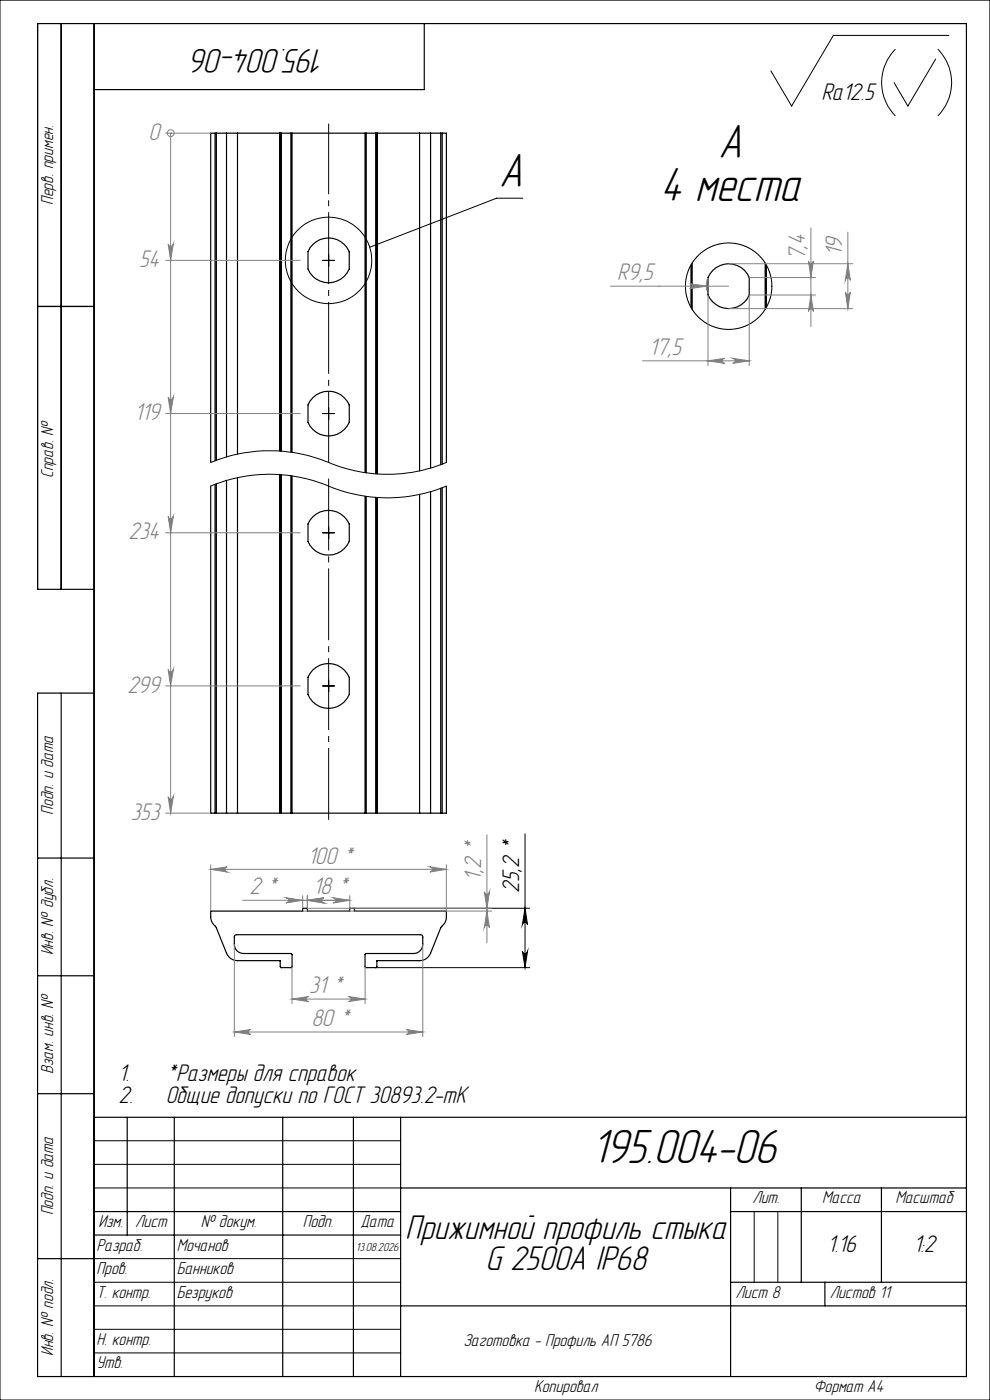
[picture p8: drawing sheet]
<svg xmlns="http://www.w3.org/2000/svg" width="210mm" height="297mm" viewBox="0 0 210 297" stroke-linecap="round" stroke-linejoin="round" font-family="sans-serif">
<g fill="none" stroke="#000" stroke-width=".25">
<path d="M13 5v120M20 5v287M90 5v14h-70M45.6 28.3h.3M45.6 28.3h-.9v69.8M45.6 28.3v69.5M45.9 28.3h2.1M45.9 28.3v69.3M48 28.3h2.4M48 28.3v68.6M50.4 28.3h8.9M50.4 28.3v68"/>
<path d="M59.3 28.3h.1M59.3 28.3v67.4M59.4 28.3h.3M59.4 28.3v67.4M59.7 28.3v67.4M59.7 28.3h2M61.7 28.3h.2M61.7 28.3v67.6M61.9 28.3h15.5M61.9 28.3v67.7M77.4 28.3h.3M77.4 28.3v72"/>
<path d="M77.7 28.3h2M77.7 28.3v72M79.7 28.3h.2M79.7 28.3v72.2M79.9 28.3h.1M79.9 28.3v72.2M80 28.3h9M80 28.3v72.2M89 28.3h2.3M89 28.3v71.6M91.3 28.3h2.2M91.3 28.3v71"/>
<path d="M93.5 28.3h.3M93.5 28.3v70.3M93.8 28.3h.9v69.8M93.8 28.3v70.2M146.6 56.2v9M146.8 55.8v9.8M162.3 55.8v9.8M162.6 56.2v9M8 65h12M44.7 103.1v69.4h.9M45.6 102.8v69.7M45.9 102.7v69.8"/>
<path d="M48 101.9v70.6M50.4 101.3v71.2M59.3 100.7v71.8M59.4 100.7v71.8M59.7 100.7v71.8M61.7 100.9v71.6M61.9 101v71.5M77.4 105.3v67.2M77.7 105.3v67.2M79.7 105.5v67M79.9 105.5v67M80 105.5v67"/>
<path d="M89 104.9v67.6M91.3 104.3v68.2M93.5 103.6v68.9M93.8 103.5v69M94.7 103.1v69.4h-.9M20 125h-12v-120h197v287h-197v-145h12M13 147v145M45.6 172.5h.3M45.9 172.5h2.1M48 172.5h2.4M50.4 172.5h8.9M59.3 172.5h.1"/>
<path d="M59.4 172.5h.3M59.7 172.5h2M61.7 172.5h.2M61.9 172.5h15.5M77.4 172.5h.3M77.7 172.5h2M79.7 172.5h.2M79.9 172.5h.1M80 172.5h9M89 172.5h2.3M91.3 172.5h2.2M93.5 172.5h.3"/>
<path d="M8 182h12M44.7 193.3h19.5v-.6h1v.6h9v-.6h1v.6h19.5v1.2a4 4 0 0 1-1.2 2.3l-2.2 5.4a2.45 2.45 0 0 1-2.3 1.6h-9l-.1 1.3-.1 .2h-2.2l-.2-.2v-2.6l.2-.2h10.1a1.93 1.93 0 0 0 2-2v-1.6l-.4-.4h-39.2l-.3 .2-.1 .3a3.4 3.4 0 0 0 .6 2.9l.6 .4 .8 .2h10l.2 .2v2.6l-.1 .2h-2.2l-.2-.2v-1.3h-9a2.45 2.45 0 0 1-2.4-1.6l-2.4-5.7a2.44 2.44 0 0 1-.9-2zM8 207h12M8 232h12M20 237h185M27 237v25M37 237v55M60 237v55M75 237v55M85 237v55M20 257h65M85 252h120"/>
<path d="M155 252v40M155 257h50M170 252v20M187 252v20M8 267h12M20 262h65M85 277h120M155 272h50M175 272v5"/>
<circle cx="69.7" cy="55.2" r="4.8"/>
<circle cx="154.6" cy="60.7" r="4.7"/>
<circle cx="69.7" cy="87.7" r="4.8"/>
<circle cx="69.7" cy="113" r="4.7"/>
<circle cx="69.7" cy="145.5" r="4.8"/>
</g>
<g fill="none" stroke="#000" stroke-width=".21">
<path d="M0 0h210v297h-210zM189.9 10.4a10 10 0 0 0 0 14.2M198.5 12.5l-5.9 10-2.9-5M198.9 10.4a10 10 0 0 1 0 14.2M201.3 7.5h-24.5l-8.9 15-4.4-7.5M68.4 55.2h2.5M69.7 54v2.5M110.9 42h-5.6l-26.9 10.5M44.7 98.1a33.2 33.2 0 0 1 26.5 .6 32.4 32.4 0 0 0 23.5-.6M68.4 87.7h2.5M69.7 86.5v2.5M44.7 103.1a32.9 32.9 0 0 1 26.5 .6 32.4 32.4 0 0 0 23.5-.6"/>
<path d="M68.4 113h2.5M69.7 111.8v2.5M68.4 145.5h2.5M69.7 144.3v2.5M111.4 176.9v28.4M75.2 192.7h37.2M111.4 192.7l.5 3.5a.55 .55 0 0 0-.5-.5 .55 .55 0 0 0-.6 .5zM79.7 205.3h32.7M110.8 201.8a.55 .55 0 0 0 .6 .5 .55 .55 0 0 0 .5-.5l-.5 3.5zM20 242h65M20 247h65M20 252h65"/>
<path d="M160 257v15M165 257v15M20 267h65M20 272h65M20 277h65M20 282h65M20 287h65"/>
<circle cx="69.7" cy="55.2" r="9.2"/>
<circle cx="154.6" cy="60.7" r="9.2"/>
</g>
<g fill="none" stroke="#808080" stroke-width=".21">
<path d="M35.1 28.3h9.6M36.2 28.3h.1M36.2 28.3v144.2M35.1 55.2h28.6M35.7 51.7a.55 .55 0 0 0 .5 .6 .55 .55 0 0 0 .6-.6l-.6 3.5zM150.2 58.9a4.9 4.9 0 0 0-.3 2.8M154.6 55.9h26.3M159 58.9h14M171.5 55.3a.53 .53 0 0 0 .5 .6 .53 .53 0 0 0 .5-.6l-.5 3.6zM172 48.4v20.9M179.8 55.9l.6 3.6a.53 .53 0 0 0-.6-.6 .53 .53 0 0 0-.5 .6zM179.8 49.2v16.3"/>
<path d="M129.5 60.7h25.1M136.3 76.5h22.6M146.3 60.2l3.5 .5-3.5 .5a.53 .53 0 0 0 .5-.5 .53 .53 0 0 0-.5-.5zM150.2 76.5l3.5-.5a.53 .53 0 0 0-.5 .5 .53 .53 0 0 0 .5 .6zM150.2 62.6v15M154.6 65.5h26.3M155.4 76l3.5 .5-3.5 .6a.53 .53 0 0 0 .5-.6 .53 .53 0 0 0-.5-.5zM158.9 62.6v15M159 62.6h14M172 62.6l.5 3.5a.53 .53 0 0 0-.5-.6 .53 .53 0 0 0-.5 .6zM179.3 62a.53 .53 0 0 0 .5 .5 .53 .53 0 0 0 .6-.5l-.6 3.5zM35.1 87.7h28.6"/>
<path d="M35.7 84.2a.55 .55 0 0 0 .5 .5 .55 .55 0 0 0 .6-.5l-.6 3.5zM35.1 113h28.6M35.7 109.5a.55 .55 0 0 0 .5 .5 .55 .55 0 0 0 .6-.5l-.6 3.5zM35.1 145.5h28.6M35.7 142a.55 .55 0 0 0 .5 .5 .55 .55 0 0 0 .6-.5l-.6 3.5zM35.1 172.5h9.6M35.7 169a.55 .55 0 0 0 .5 .5 .55 .55 0 0 0 .6-.5l-.6 3.5zM103.3 177.1v22.9M44.7 184.4l3.5-.5a.55 .55 0 0 0-.5 .5 .55 .55 0 0 0 .5 .6zM44.7 183.4v9.9M44.7 184.4h50M51.5 191h22.7"/>
<path d="M60.7 190.5l3.5 .5-3.5 .6a.55 .55 0 0 0 .5-.6 .55 .55 0 0 0-.5-.5zM64.2 190v2.7M64.2 193.3h40.1M65.2 191l3.5-.5a.55 .55 0 0 0-.5 .5 .55 .55 0 0 0 .5 .6zM65.2 190v2.7h39.1M70.7 190.5l3.5 .5-3.5 .6a.55 .55 0 0 0 .5-.6 .55 .55 0 0 0-.5-.5zM74.2 190v2.7M91.2 183.9l3.5 .5-3.5 .6a.55 .55 0 0 0 .5-.6 .55 .55 0 0 0-.5-.5zM94.7 183.4v9.9M102.7 189.2a.55 .55 0 0 0 .6 .5 .55 .55 0 0 0 .5-.5l-.5 3.5zM103.3 193.3l.5 3.5a.55 .55 0 0 0-.5-.5 .55 .55 0 0 0-.6 .5zM49.7 218.9l3.5-.5a.53 .53 0 0 0-.5 .5 .53 .53 0 0 0 .5 .6z"/>
<path d="M49.7 200.3v19.6M49.7 218.9h40M61.9 211.9l3.5-.5a.53 .53 0 0 0-.5 .5 .53 .53 0 0 0 .5 .6zM61.9 205v7.9M61.9 211.9h15.5M73.9 211.4l3.5 .5-3.5 .6a.53 .53 0 0 0 .5-.6 .53 .53 0 0 0-.5-.5zM77.4 205v7.9M86.2 218.4l3.5 .5-3.5 .6a.53 .53 0 0 0 .5-.6 .53 .53 0 0 0-.5-.5zM89.7 200.3v19.6"/>
<circle cx="36.2" cy="28.2" r=".73"/>
</g>
<path d="M69.7 174.5v-73.6" fill="none" stroke="#000" stroke-width=".21" stroke-dasharray="15.2 1.3 1.3 1.3" stroke-dashoffset="-.6" stroke-linecap="butt"/>
<path d="M69.7 98.1v-71.9" fill="none" stroke="#000" stroke-width=".21" stroke-dasharray="15.2 1.3 1.3 1.3" stroke-dashoffset=".3" stroke-linecap="butt"/>
<path d="M110.8 201.8a.55 .55 0 0 0 .6 .5 .55 .55 0 0 0 .5-.5l-.5 3.5zM111.4 192.7l.5 3.5a.55 .55 0 0 0-.5-.5 .55 .55 0 0 0-.6 .5z" fill="#000"/>
<g fill="#808080">
<path d="M65.2 191l3.5-.5a.55 .55 0 0 0-.5 .5 .55 .55 0 0 0 .5 .6zM60.7 190.5l3.5 .5-3.5 .6a.55 .55 0 0 0 .5-.6 .55 .55 0 0 0-.5-.5z"/>
<path d="M35.7 51.7a.55 .55 0 0 0 .5 .6 .55 .55 0 0 0 .6-.6l-.6 3.5zM35.7 84.2a.55 .55 0 0 0 .5 .5 .55 .55 0 0 0 .6-.5l-.6 3.5zM35.7 109.5a.55 .55 0 0 0 .5 .5 .55 .55 0 0 0 .6-.5l-.6 3.5zM35.7 142a.55 .55 0 0 0 .5 .5 .55 .55 0 0 0 .6-.5l-.6 3.5zM35.7 169a.55 .55 0 0 0 .5 .5 .55 .55 0 0 0 .6-.5l-.6 3.5zM61.9 211.9l3.5-.5a.53 .53 0 0 0-.5 .5 .53 .53 0 0 0 .5 .6zM73.9 211.4l3.5 .5-3.5 .6a.53 .53 0 0 0 .5-.6 .53 .53 0 0 0-.5-.5zM44.7 184.4l3.5-.5a.55 .55 0 0 0-.5 .5 .55 .55 0 0 0 .5 .6zM91.2 183.9l3.5 .5-3.5 .6a.55 .55 0 0 0 .5-.6 .55 .55 0 0 0-.5-.5zM65.2 191l3.5-.5a.55 .55 0 0 0-.5 .5 .55 .55 0 0 0 .5 .6zM70.7 190.5l3.5 .5-3.5 .6a.55 .55 0 0 0 .5-.6 .55 .55 0 0 0-.5-.5zM146.3 60.2a.53 .53 0 0 1 .5 .5 .53 .53 0 0 1-.5 .5l3.5-.5z"/>
<path d="M150.2 76.5l3.5-.5a.53 .53 0 0 0-.5 .5 .53 .53 0 0 0 .5 .6zM155.4 76l3.5 .5-3.5 .6a.53 .53 0 0 0 .5-.6 .53 .53 0 0 0-.5-.5z"/>
<path d="M103.3 193.3l.5 3.5a.55 .55 0 0 0-.5-.5 .55 .55 0 0 0-.6 .5zM102.7 189.2a.55 .55 0 0 0 .6 .5 .55 .55 0 0 0 .5-.5l-.5 3.5z"/>
<path d="M172 62.6l.5 3.5a.53 .53 0 0 0-.5-.6 .53 .53 0 0 0-.5 .6zM171.5 55.3a.53 .53 0 0 0 .5 .6 .53 .53 0 0 0 .5-.6l-.5 3.6z"/>
<path d="M179.3 62a.53 .53 0 0 0 .5 .5 .53 .53 0 0 0 .6-.5l-.6 3.5zM179.8 55.9l.6 3.6a.53 .53 0 0 0-.6-.6 .53 .53 0 0 0-.5 .6z"/>
<path d="M49.7 218.9l3.5-.5a.53 .53 0 0 0-.5 .5 .53 .53 0 0 0 .5 .6zM86.2 218.4l3.5 .5-3.5 .6a.53 .53 0 0 0 .5-.6 .53 .53 0 0 0-.5-.5z"/>
</g>
<g font-size="10.5">
<text x="152.4" y="33.5">А</text>
<text x="105.9" y="39.6">А</text>
<text x="140.1" y="42.7">4 места</text>
<text x="125.4" y="246.7">195.004-06</text>
</g>
<g font-size="7.5">
<text x="69" y="10.5" transform="rotate(-180 69 10.5)">195.004-06</text>
<text x="86" y="262.8">Прижимной профиль стыка</text>
<text x="103" y="269.4">G 2500А IP68</text>
</g>
<g font-size="5.3">
<text x="174.2" y="21.3">Ra12.5</text>
<text x="110.1" y="189.4" transform="rotate(-90 110.1 189.4)">25,2 *</text>
<text x="25.2" y="229.4">1.</text>
<text x="35.2" y="229.4">*Размеры для справок</text>
<text x="25.2" y="234">2.</text>
<text x="35.2" y="234">Общие допуски по ГОСТ 30893.2-mK</text>
<text x="175.5" y="265.6">1.16</text>
<text x="193.7" y="265.6">1:2</text>
</g>
<g font-size="5.3" fill="#808080">
<text x="31.5" y="29.7">0</text>
<text x="29.5" y="56.7">54</text>
<text x="130.9" y="59.5">R9,5</text>
<text x="170.8" y="55.2" transform="rotate(-90 170.8 55.2)">7,4</text>
<text x="178.6" y="54.4" transform="rotate(-90 178.6 54.4)">19</text>
<text x="137.7" y="75.3">17,5</text>
<text x="28.5" y="89.2">119</text>
<text x="27.3" y="114.4">234</text>
<text x="27" y="146.9">299</text>
<text x="27.8" y="173.9">353</text>
<text x="65.3" y="183.2">100 *</text>
<text x="52.9" y="189.8">2 *</text>
<text x="66.4" y="189.8">18 *</text>
<text x="102.1" y="186.9" transform="rotate(-90 102.1 186.9)">1,2 *</text>
<text x="65.6" y="210.7">31 *</text>
<text x="66" y="217.7">80 *</text>
</g>
<g font-size="3.8">
<text x="11.2" y="43.5" transform="rotate(-90 11.2 43.5)">Перв. примен.</text>
<text x="11.3" y="101.4" transform="rotate(-90 11.3 101.4)">Справ. №</text>
<text x="11.2" y="172.8" transform="rotate(-90 11.2 172.8)">Подп. и дата</text>
<text x="11.3" y="202.7" transform="rotate(-90 11.3 202.7)">Инв. № дубл.</text>
<text x="11.2" y="227.8" transform="rotate(-90 11.2 227.8)">Взам. инв. №</text>
<text x="11.2" y="257.8" transform="rotate(-90 11.2 257.8)">Подп. и дата</text>
<text x="159.6" y="255.2">Лит.</text>
<text x="174.4" y="255.2">Масса</text>
<text x="189.9" y="255.2">Масштаб</text>
<text x="20.9" y="260.3">Изм.</text>
<text x="28.7" y="260.3">Лист</text>
<text x="42.6" y="260.3">№ докум.</text>
<text x="64.2" y="260.3">Подп.</text>
<text x="76.5" y="260.3">Дата</text>
<text x="20.5" y="265.3">Разраб.</text>
<text x="37.5" y="265.4">Мочанов</text>
<text x="20.5" y="275.3">Т. контр.</text>
<text x="20.5" y="270.2">Пров.</text>
<text x="37.5" y="270.4">Банников</text>
<text x="37.5" y="275.4">Безруков</text>
<text x="156" y="275.3">Лист 8</text>
<text x="176" y="275.3">Листов 11</text>
<text x="11.3" y="287.7" transform="rotate(-90 11.3 287.7)">Инв. № подл.</text>
<text x="20.5" y="285.2">Н. контр.</text>
<text x="98.3" y="285.5">Заготовка - Профиль АП 5786</text>
<text x="20.5" y="290.2">Утв.</text>
<text x="113.3" y="295.3">Копировал</text>
<text x="172.6" y="295.3">Формат А4</text>
</g>
<text font-size="2.6" x="75.5" y="265.4">13.08.2026</text>
</svg>
